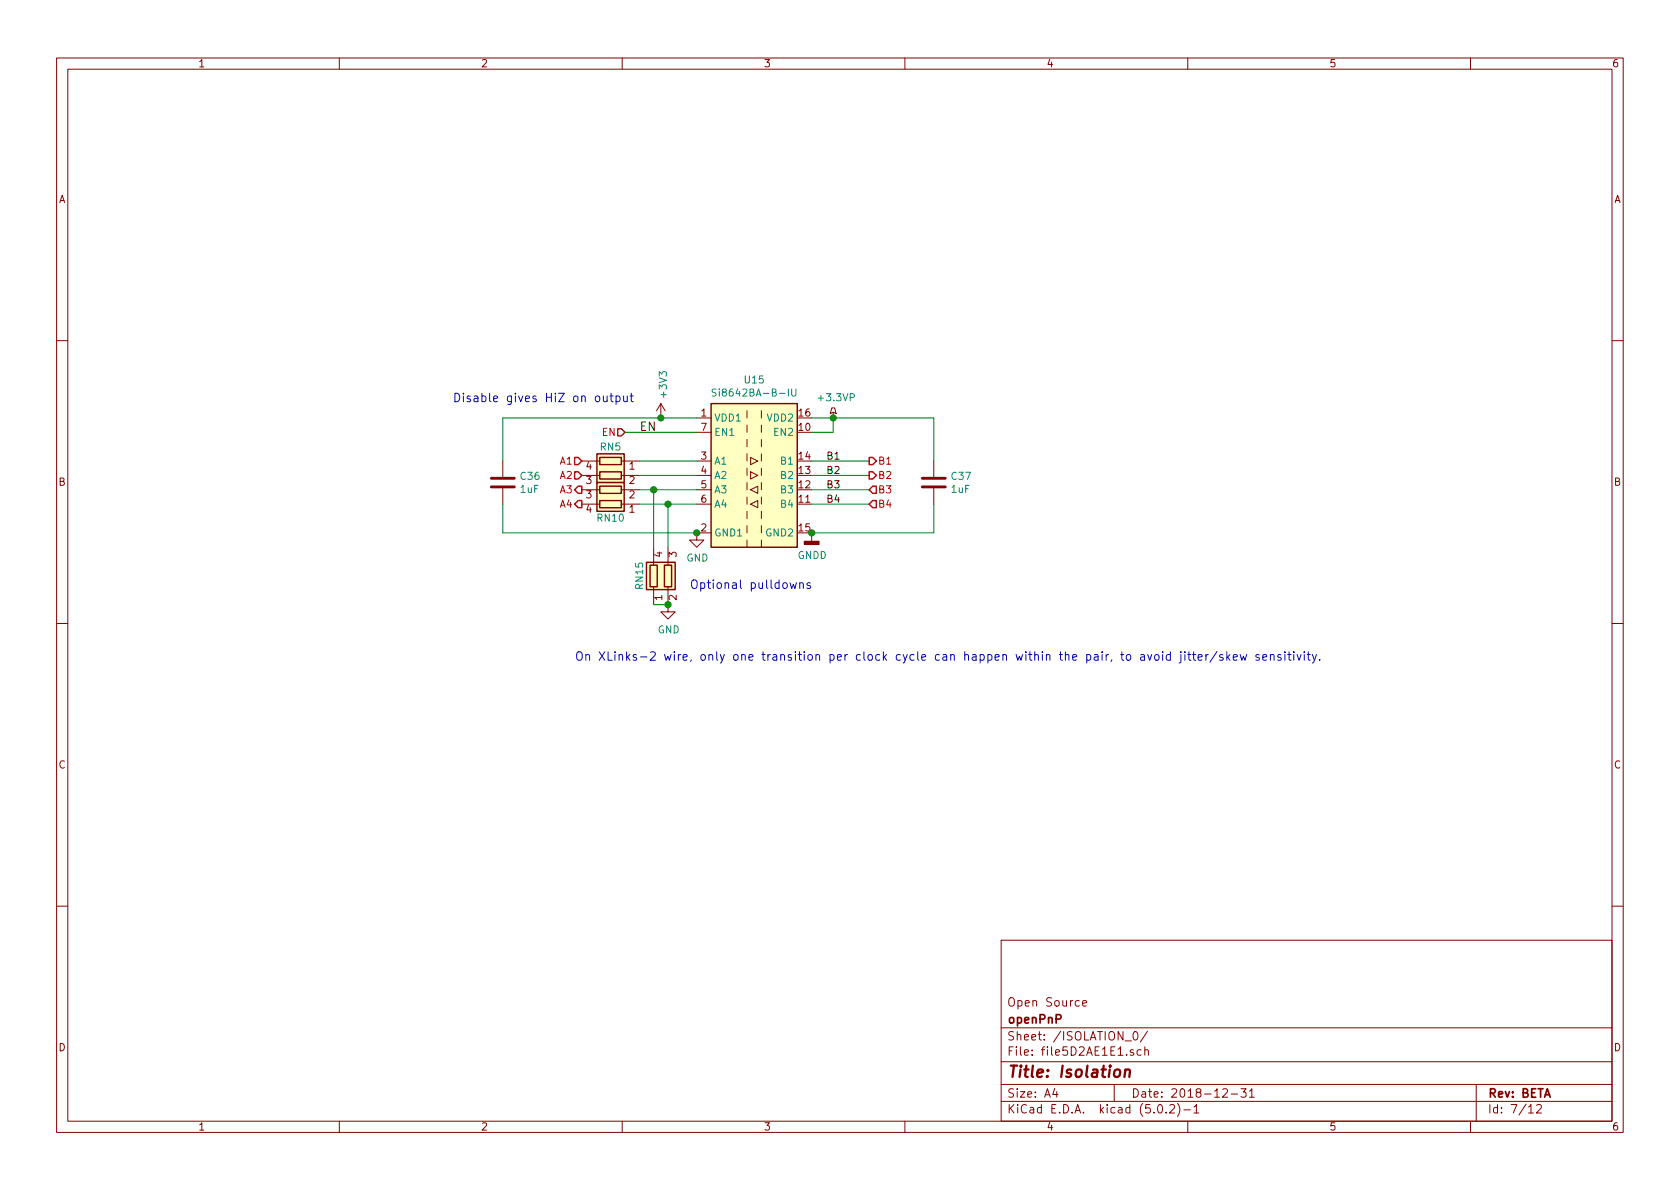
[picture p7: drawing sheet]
<svg xmlns="http://www.w3.org/2000/svg" width="297mm" height="210mm" viewBox="0 0 297 210" stroke-linecap="round" stroke-linejoin="round" font-family="sans-serif">
<g fill="none" stroke="#840000" stroke-width=".18">
<path d="M10 10.3h277v189.9h-277zM12 12.2h273v186.1h-273zM60 10.3v1.9M110 10.3v1.9M160 10.3v1.9M210 10.3v1.9M260 10.3v1.9M10 60.2h2M116.8 71.4l-.7 1.2M116.8 71.4v2.5M116.8 71.4l.8 1.2M123.2 73.9h2.5"/>
<path d="M123.2 76.4h2.5M132.1 72.6v1.3M132.1 75.2v1.2M132.1 77.7v1.3M134.6 72.6v1.3M134.6 75.2v1.2M134.6 77.7v1.3M147.1 72.1h.5l.2 1-.5-.2-.5 .2zM147.3 72.9v1M285 60.2h2M88.9 81.5v2.8M88.9 86.4v2.7"/>
<path d="M102.9 81.5h3.1M102.9 84.1h3.1M102.9 86.6h3.1M102.9 89.1h3.1M109.9 81.5h3.1M109.9 84.1h3.1M109.9 86.6h3.1M109.9 89.1h3.1M115.6 96.8v3.1M118.1 96.8v3.1M123.2 81.5h2.5M123.2 84.1h2.5"/>
<path d="M123.2 86.6h2.5M123.2 89.1h2.5M125.7 94.2h-2.5v1.3h1.3l-1.3 1.3-1.3-1.3h1.3M132.1 80.3v1.2M132.1 82.8v1.3M132.1 85.3v1.3M132.1 87.9v1.2M132.1 90.4v1.3M132.1 93v1.2M132.1 95.5v1.3M132.7 89.1l1.3-.6v1.3zM132.7 86.6l1.3-.6v1.2z"/>
<path d="M132.7 83.4l1.3 .7-1.3 .6zM132.7 80.9l1.3 .6-1.3 .7zM134.6 80.3v1.2M134.6 82.8v1.3M134.6 85.3v1.3M134.6 87.9v1.2M134.6 90.4v1.3M134.6 93v1.2M134.6 95.5v1.3M143.5 94.2v1.6M165.1 81.5v2.8M165.1 86.4v2.7"/>
<path d="M10 110.3h2M115.6 103.8v3.1M118.1 103.8v4.4h1.3l-1.3 1.3-1.3-1.3h1.3M285 110.3h2M10 160.2h2M177 166.3h108v32h-108zM191.4 177.4l.7-.1-.1-.3-.4-.1-.2 .2 .1 .7h.5M285 160.2h2M60 198.3v1.9M110 198.3v1.9M160 198.3v1.9M177 194.8h108"/>
<path d="M177 191.8h108M177 187.8h108M177 181.8h108M186.5 192.5l-.4 1h1M186.8 193v1M197 191.8v3M198.9 184.1h1.2M200.4 185.7a.37 .37 0 0 0-.6 .1l.1 .2 .5 .2 .1 .1-.2 .3-.5-.1M200.5 182.6l.2-.2a.8 .8 0 0 1 .5 .8 .8 .8 0 0 1-.5 .7l-.2-.1-.2-.4zM201.8 185.7l-.5-.1-.3 .3 .1 .6 .2 .1 .5-.1M202.4 185.7h.1a.37 .37 0 0 1 .5 .1v.8M202.4 185.1v1.5"/>
<path d="M202.9 182.3l-1.3 2M204.8 195.5l.4-.2a.94 .94 0 0 1 0 1.5 .79 .79 0 0 1-.4-1.3zM206.2 196.7v.1M206.8 195.5l.2-.2h.4l.2 .2 .1 .3-.1 .2-.8 .8h.9M208.2 195.1a1.71 1.71 0 0 1 0 2.3M209.3 196.3h1.2M210 198.3v1.9M211.1 195.8l.4-.5v1.5M211.1 196.8h.9M216.2 192.7l.2-.2h.4l.2 .5-.9 1h.9M217.7 193.5h1.1M219.4 192.5h.9l-.5 .6 .5 .1v.7l-.3 .1-.6-.1"/>
<path d="M220.9 193l.4-.5v1.5M220.9 194h.9M260 198.3v1.9M261 191.8v6.5M270.3 195.8l.4-.5v1.5M270.3 196.8h.8M271.7 195.5l.2-.2h.4l.2 .5-.9 1h.9"/>
</g>
<path d="M197.1 189.3a.53 .53 0 0 1 .6-.2 .53 .53 0 0 1 .4 .4l-.1 .6a.54 .54 0 0 1-.5 .4 .54 .54 0 0 1-.5-.4zM199 189.3a.5 .5 0 0 1 .8 .1l-.1 1M199 189.1l-.2 1.3" fill="none" stroke="#840000" stroke-width=".41"/>
<g fill="#ffffc2" stroke="#ffffc2" stroke-width=".18">
<path d="M105.5 80.3h4.9v5h-4.9z"/>
<path d="M125.7 71.4h15.3v25.4h-15.3z"/>
<path d="M105.5 85.3h4.9v5.1h-4.9z"/>
<path d="M114.3 99.4h5.1v4.9h-5.1z"/>
</g>
<path d="M125.7 71.4h15.3v25.4h-15.3zM105.5 80.3h4.9v5h-4.9zM105.5 85.3h4.9v5.1h-4.9zM106 80.9h3.9v1.3h-3.9zM106 83.4h3.9v1.3h-3.9zM106 88.5h3.9v1.3h-3.9zM106 86h3.9v1.2h-3.9zM114.3 99.4h5.1v4.9h-5.1zM114.9 99.9h1.3v3.9h-1.3zM117.5 99.9h1.2v3.9h-1.2z" fill="none" stroke="#840000" stroke-width=".25"/>
<path d="M126.6 68.9l-.5-.1-.1 .1v.4l.6 .3v.2l-.2 .2h-.5M140 68.8v1l.2 .2h.4l.1-.2v-1" fill="none" stroke="#008484" stroke-width=".18"/>
<path d="M142.2 95.8h2.6v.5h-2.6z" fill="#840000" stroke="#840000" stroke-width=".25"/>
<g fill="none" stroke="#008400" stroke-width=".18">
<path d="M110.5 76.4h12.7M123.2 73.9h-34.3v7.6M143.5 73.9h21.6v7.6M147.3 73.9v2.5h-3.8M88.9 89.1v5.1h34.3M113 89.1h10.2M113 84.1h10.2M113 81.5h10.2M113 86.6h10.2M115.6 86.6v10.2M118.1 89.1v7.7M143.5 89.1h10.2"/>
<path d="M143.5 84.1h10.2M143.5 81.5h10.2M143.5 86.6h10.2M165.1 89.1v5.1h-21.6M115.6 106.9h2.5"/>
</g>
<path d="M109.2 75.8h.7l.6 .6-.6 .7h-.7zM101.6 80.9h.6l.7 .6-.7 .7h-.6zM101.6 83.4h.6l.7 .7-.7 .6h-.6zM101.6 86.6l.6-.6h.7v1.2h-.7zM102.2 88.5h.7v1.3h-.7l-.6-.7zM153.7 80.9h.6l.6 .6-.6 .7h-.6zM153.7 83.4h.6l.6 .7-.6 .6h-.6zM154.3 86h.6v1.2h-.6l-.6-.6zM154.3 88.5h.6v1.3h-.6l-.6-.7z" fill="none" stroke="#c20000" stroke-width=".25"/>
<g fill="#008400" stroke="#008400" stroke-width=".25">
<circle cx="147.3" cy="73.9" r=".51"/>
<circle cx="143.5" cy="94.2" r=".51"/>
<circle cx="116.8" cy="73.9" r=".51"/>
<circle cx="115.6" cy="86.6" r=".51"/>
<circle cx="118.1" cy="89.1" r=".51"/>
<circle cx="118.1" cy="106.9" r=".51"/>
<circle cx="123.2" cy="94.2" r=".51"/>
</g>
<path d="M86.9 86.1h4M86.9 84.6h4M163.1 86.1h4M163.1 84.6h4" fill="none" stroke="#840000" stroke-width=".51"/>
<g fill="none" stroke="#0000c2" stroke-width=".18">
<path d="M106.7 70v.8a.37 .37 0 0 0 .3 .3 .37 .37 0 0 0 .3-.2M107.3 70v1M107.8 70h.6M108.1 69.5v1.3l.3 .2M108.9 70.1l.4-.1 .3 .3v.4l-.1 .3h-.6M108.9 70v1.5M110.3 70v1h.4l.2-.1M110.9 70v1M111.4 70h.6M111.6 69.5v1.3l.4 .2M139.7 103l.3 1.1 .3-.8 .2 .8 .3-1.1M141.4 103.2l.2-.2 .4 .1v1"/>
<path d="M141.4 103v1.1M143.3 103.1a.36 .36 0 0 0-.6 .2v.2l.6 .3-.2 .3-.4-.1M204.2 115.9l.4-.2 .3 .3v.5l-.3 .3-.3-.1-.2-.2zM205.6 115.3v.1M205.6 115.7v1.1M206.9 115.8a.48 .48 0 0 0-.6 .1v.7a.48 .48 0 0 0 .6 .1M206.9 115.3v1.5M208.8 115.7v1.3l-.3 .2M208.8 115.3v.1M209.5 115.3v.1M209.5 115.7v1.1M210 115.7h.6"/>
<path d="M210.2 115.3v1.2l.4 .3M210.8 115.7h.6M211 115.3v1.2l.1 .2 .3 .1M211.8 116.3l.7-.2v-.3l-.4-.1-.3 .3 .1 .7h.6M213.2 115.7v1.1M213.6 115.7l-.3 .1-.1 .2M215.2 115.2l-1.3 1.9M216.2 115.8a.36 .36 0 0 0-.6 .2l.1 .2 .6 .3-.2 .3-.5-.1M216.9 115.3v1.5M217 116.2l.5 .6M217.5 115.7l-.6 .6M218.1 116.3l.7-.2-.1-.3-.4-.1-.2 .3v.7h.6"/>
<path d="M219.3 115.7l.3 1.1 .2-.8 .3 .8 .3-1.1M222.6 115.8a.36 .36 0 0 0-.6 .2l.1 .2 .4 .1 .2 .2-.2 .3-.5-.1M223.3 116.3l.7-.2-.1-.3-.4-.1-.2 .3v.7h.6M224.6 115.9l.1-.1a.36 .36 0 0 1 .6 .2v.8M224.6 115.7v1.1M226.5 115.8l-.4-.1-.2 .3 .1 .2 .5 .1v.4h-.6M227.2 115.3v.1M227.2 115.7v1.1M227.7 115.7h.6M227.9 115.3v1.2l.1 .2 .3 .1M228.8 115.3v.1M228.8 115.7v1.1"/>
<path d="M229.3 115.7l.4 1.1 .3-1.1M230.6 115.3v.1M230.6 115.7v1.1M231.1 115.7h.6M231.3 115.3v1.2l.4 .3M232 115.7l.4 1.1M232.8 115.7l-.5 1.4-.3 .1M233.3 116.6v.2"/>
</g>
<text font-size="2.8" fill="#840000" x="178" y="190.5">Title: Isolation</text>
<g font-size="2.1" fill="#0000c2">
<text x="80" y="71.1">Disable gives HiZ on output</text>
<text x="121.9" y="104.1">Optional pulldowns</text>
<text x="101.6" y="116.8">On XLinks-2 wire, only one transition per clock cycle can happen within the pair, to avoid jitter/skew sensitivity.</text>
</g>
<text font-size="2.1" x="113" y="76.2">EN</text>
<g font-size="2.1" fill="#840000">
<text x="178" y="178">Open Source</text>
<text x="178" y="184">Sheet: /ISOLATION_0/</text>
<text x="178" y="181">openPnP</text>
<text x="178" y="186.7">File: file5D2AE1E1.sch</text>
<text x="178" y="196.9">KiCad E.D.A. kicad (5.0.2)-1</text>
<text x="178" y="194.1">Size: A4</text>
<text x="200" y="194.1">Date: 2018-12-31</text>
<text x="263" y="194.1">Rev: BETA</text>
<text x="263" y="196.9">Id: 7/12</text>
</g>
<g font-size="1.8" fill="#840000">
<text x="35" y="11.9">1</text>
<text x="85" y="11.9">2</text>
<text x="135" y="11.9">3</text>
<text x="185" y="11.9">4</text>
<text x="235" y="11.9">5</text>
<text x="285" y="11.9">6</text>
<text x="10.4" y="35.9">A</text>
<text x="285.4" y="35.9">A</text>
<text x="124" y="73.7">1</text>
<text x="124" y="76.2">7</text>
<text x="141.3" y="76.2">10</text>
<text x="141.3" y="73.7">16</text>
<text x="103.7" y="83.1">4</text>
<text x="111.3" y="83.1">1</text>
<text x="124" y="81.3">3</text>
<text x="124" y="83.8">4</text>
<text x="141.3" y="83.8">13</text>
<text x="141.3" y="81.3">14</text>
<text x="10.4" y="85.9">B</text>
<text x="103.7" y="85.6">3</text>
<text x="103.7" y="88.1">3</text>
<text x="111.3" y="85.6">2</text>
<text x="111.3" y="88.1">2</text>
<text x="124" y="86.4">5</text>
<text x="124" y="88.9">6</text>
<text x="141.3" y="88.9">11</text>
<text x="141.3" y="86.4">12</text>
<text x="285.4" y="85.9">B</text>
<text x="103.7" y="90.7">4</text>
<text x="111.3" y="90.7">1</text>
<text x="124" y="94">2</text>
<text x="141.3" y="94">15</text>
<text x="117.1" y="98.5" transform="rotate(-90 117.1 98.5)">4</text>
<text x="119.6" y="98.5" transform="rotate(-90 119.6 98.5)">3</text>
<text x="117.1" y="106.1" transform="rotate(-90 117.1 106.1)">1</text>
<text x="119.6" y="106.1" transform="rotate(-90 119.6 106.1)">2</text>
<text x="10.4" y="135.9">C</text>
<text x="285.4" y="135.9">C</text>
<text x="10.4" y="185.9">D</text>
<text x="285.4" y="185.9">D</text>
<text x="35" y="199.9">1</text>
<text x="85" y="199.9">2</text>
<text x="135" y="199.9">3</text>
<text x="185" y="199.9">4</text>
<text x="235" y="199.9">5</text>
<text x="285" y="199.9">6</text>
</g>
<g font-size="1.8" fill="#008484">
<text x="117.9" y="70.1" transform="rotate(-90 117.9 70.1)">+3V3</text>
<text x="127.2" y="70.1">Si8642BA-B-IU</text>
<text x="131.7" y="67.8">U15</text>
<text x="144.9" y="71">+3.3VP</text>
<text x="126.2" y="74.5">VDD1</text>
<text x="126.2" y="77.1">EN1</text>
<text x="135.7" y="74.5">VDD2</text>
<text x="137" y="77.1">EN2</text>
<text x="106.2" y="79.7">RN5</text>
<text x="126.2" y="82.2">A1</text>
<text x="138.2" y="82.2">B1</text>
<text x="92" y="87.2">1uF</text>
<text x="92.1" y="84.9">C36</text>
<text x="126.2" y="84.7">A2</text>
<text x="126.2" y="87.2">A3</text>
<text x="126.2" y="89.8">A4</text>
<text x="138.2" y="89.8">B4</text>
<text x="138.2" y="87.2">B3</text>
<text x="138.2" y="84.7">B2</text>
<text x="168.2" y="87.2">1uF</text>
<text x="168.3" y="84.9">C37</text>
<text x="105.7" y="92.2">RN10</text>
<text x="126.2" y="94.9">GND1</text>
<text x="135.6" y="94.9">GND2</text>
<text x="121.4" y="99.3">GND</text>
<text x="141" y="98.9">GNDD</text>
<text x="113.7" y="104.1" transform="rotate(-90 113.7 104.1)">RN15</text>
<text x="116.3" y="112">GND</text>
</g>
<g font-size="1.8" fill="#c20000">
<text x="106.5" y="77.1">EN</text>
<text x="99.1" y="82.2">A1</text>
<text x="155.2" y="82.2">B1</text>
<text x="99.1" y="84.7">A2</text>
<text x="99.1" y="87.2">A3</text>
<text x="99.1" y="89.8">A4</text>
<text x="155.2" y="84.7">B2</text>
<text x="155.2" y="87.2">B3</text>
<text x="155.2" y="89.8">B4</text>
</g>
<g font-size="1.8">
<text x="146" y="83.8">B2</text>
<text x="146" y="81.3">B1</text>
<text x="146" y="88.9">B4</text>
<text x="146" y="86.4">B3</text>
</g>
</svg>
